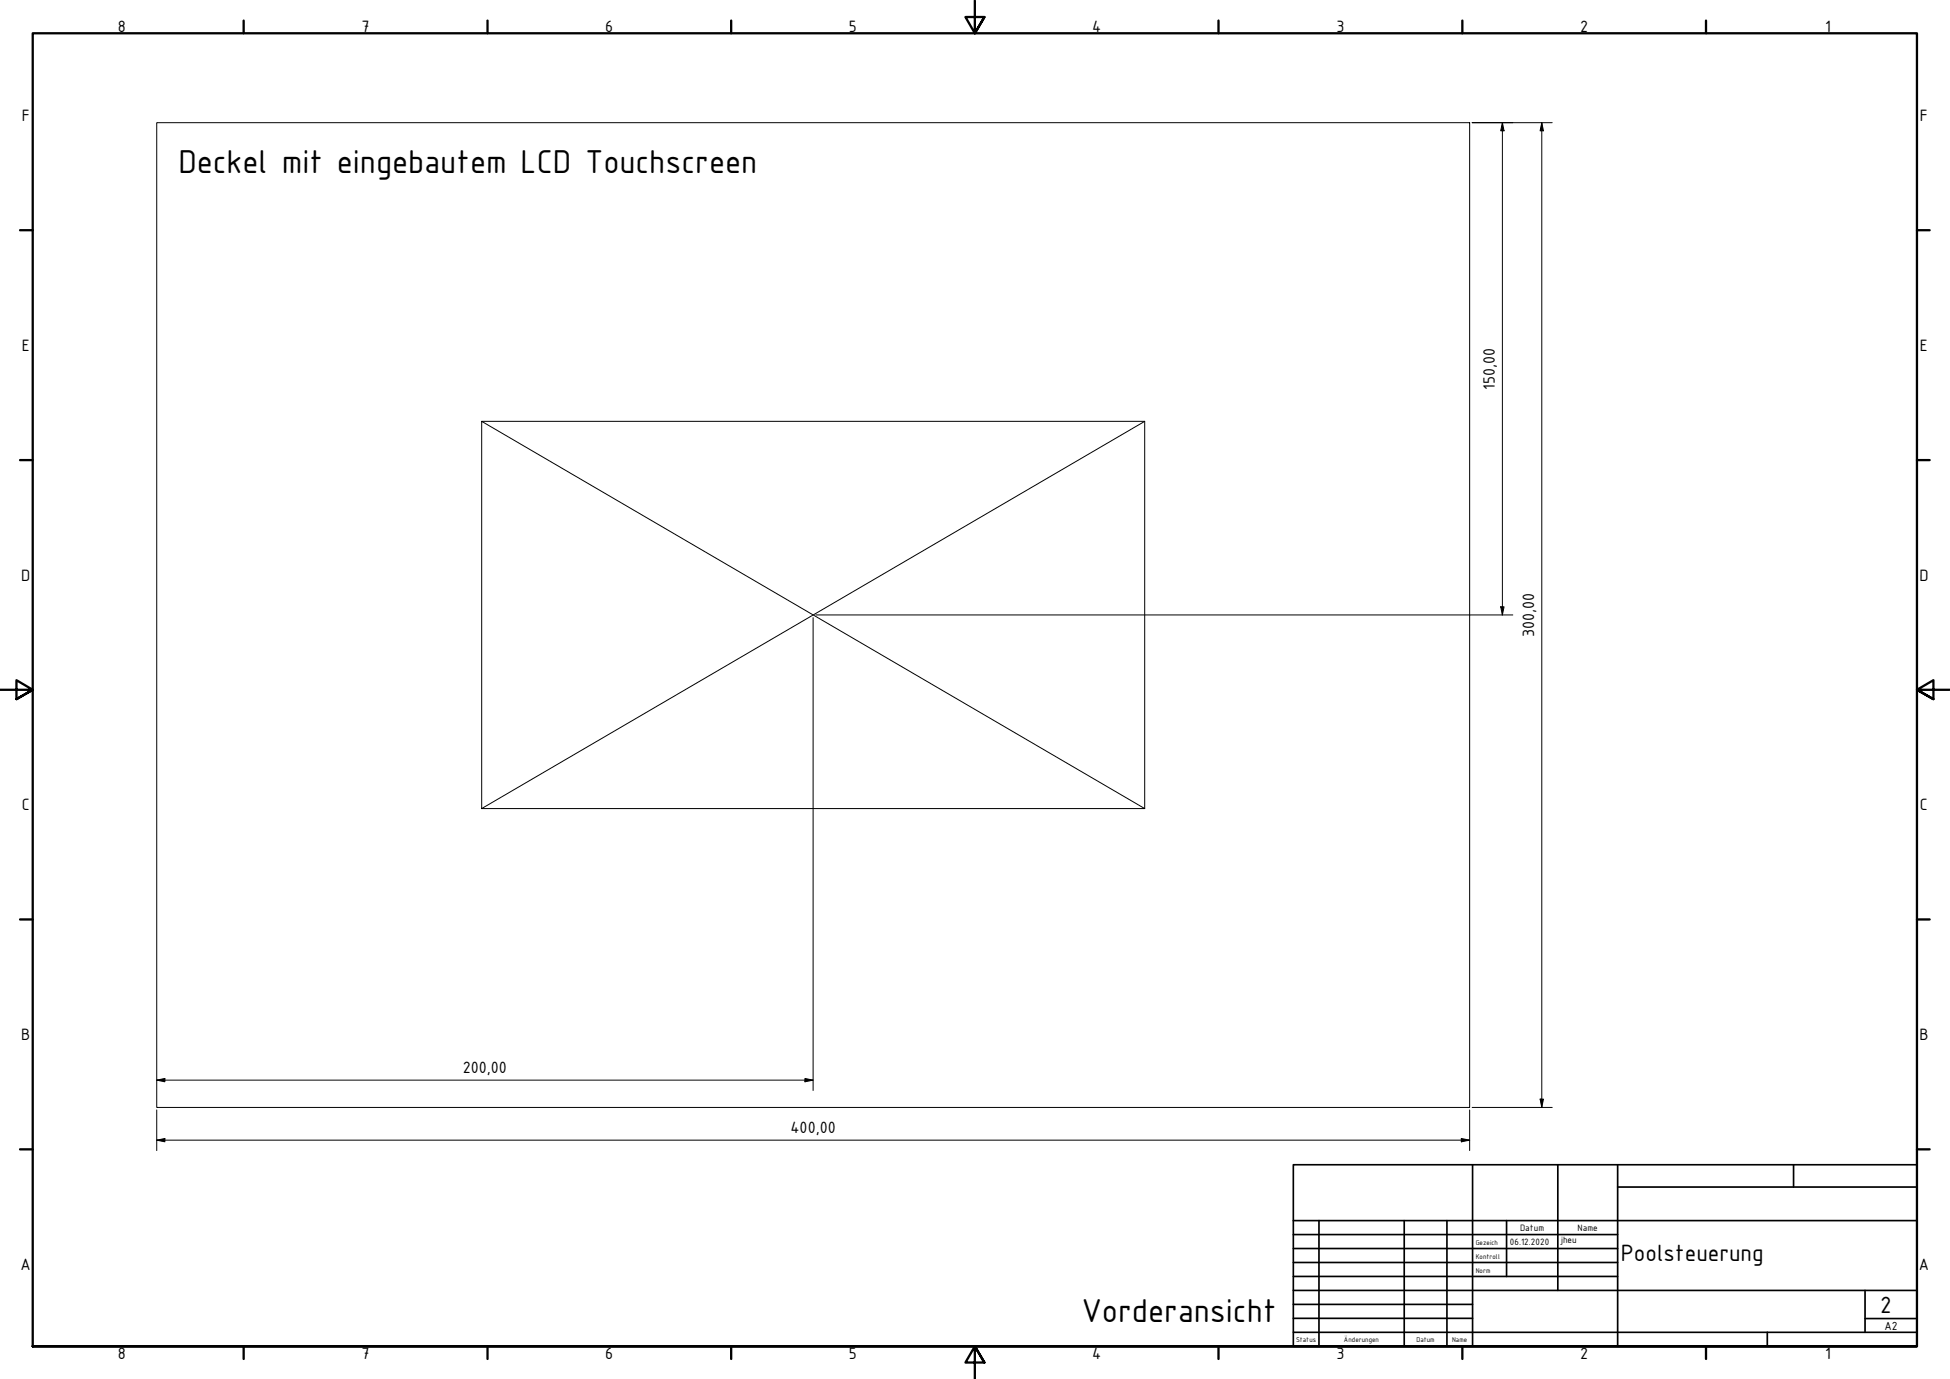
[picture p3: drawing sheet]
<svg xmlns="http://www.w3.org/2000/svg" width="594mm" height="420mm" viewBox="0 0 594 420" stroke-linecap="round" stroke-linejoin="round" font-family="sans-serif">
<g fill="none" stroke="#000" stroke-width=".7">
<path d="M74.2 6.3v3.8M148.5 6.3v3.8M222.8 6.3v3.8M297 .2v9.9l-2.9-4.9h5.8l-2.9 4.9 2.9-4.9M371.2 6.3v3.8M445.5 6.3v3.8M519.7 6.3v3.8M6.1 70.1h3.9M584 70.1h3.9M6.1 140.2h3.9M584 140.2h3.9M0 210.2h10l-5-3v5.8l5-2.8-5 2.8"/>
<path d="M594 210.2h-10l5-3v5.8l-5-2.8 5 2.8M6.1 280.1h3.9M584 280.1h3.9M6.1 350.2h3.9M584 350.2h3.9M10 410.2v-400.1h574v400.1h-574h574M74.2 410.2v3.9M148.5 410.2v3.9M222.8 410.2v3.9M299.9 415.1l-2.9-4.9 2.9 4.9h-5.8l2.9-4.9v10M371.2 410.2v3.9M445.5 410.2v3.9"/>
<path d="M519.7 410.2v3.9"/>
</g>
<g fill="none" stroke="#000" stroke-width=".51">
<path d="M394 354.9h190v55.3h-190zM448.6 354.9v55.3M474.6 354.9v38.3M492.8 354.9v55.3M546.4 354.9v6.8M394 376.2h98.8M394 371.9h190M401.8 371.9v38.3M427.8 371.9v38.3M440.8 371.9v38.3M459 371.9v17M492.8 361.7h91.2"/>
<path d="M394 380.4h98.8M394 384.7h98.8M394 388.9h98.8M394 393.2h190M394 397.4h54.6M568.2 393.2v12.7M394 401.7h54.6M394 405.9h190M538.4 405.9v4.3M568.2 401.7h15.8"/>
</g>
<g fill="none" stroke="#000" stroke-width=".3">
<path d="M47.8 37.4h399.9v300h-399.9zM448.5 37.4h24.4M457.7 37.4l.5 2.5h-1zM457.7 37.4v150M469.7 37.4l.5 2.5h-1zM469.7 37.4v300M146.7 128.4l202 118h-202zM146.7 128.4h202v118M348.7 128.4l-202 118M247.7 188.2v144.1M248.5 187.4h212.4M457.2 184.9h1l-.5 2.5z"/>
<path d="M47.8 329.1l2.4-.5v1zM47.8 338.2v12.4M47.8 329.1h199.9M245.2 328.6l2.5 .5-2.5 .5zM447.7 338.2v12.4M448.5 337.4h24.4M469.2 334.9h1l-.5 2.5zM47.8 347.4l2.4-.5v1zM47.8 347.4h399.9M445.2 346.9l2.5 .5-2.5 .5z"/>
</g>
<g fill="#000">
<path d="M457.7 37.4l.5 2.5h-1z" fill-rule="evenodd"/>
<path d="M469.7 37.4l.5 2.5h-1z" fill-rule="evenodd"/>
<path d="M457.2 184.9h1l-.5 2.5z" fill-rule="evenodd"/>
<path d="M47.8 329.1l2.4-.5v1z" fill-rule="evenodd"/>
<path d="M245.2 328.6l2.5 .5-2.5 .5z" fill-rule="evenodd"/>
<path d="M469.2 334.9h1l-.5 2.5z" fill-rule="evenodd"/>
<path d="M47.8 347.4l2.4-.5v1z" fill-rule="evenodd"/>
<path d="M445.2 346.9l2.5 .5-2.5 .5z" fill-rule="evenodd"/>
</g>
<g font-size="10.9">
<text x="54.4" y="52.8">Deckel mit eingebautem LCD Touchscreen</text>
<text x="329.4" y="402.9">Vorderansicht</text>
</g>
<g font-size="7.7">
<text x="493.8" y="384.3">Poolsteuerung</text>
<text x="572.8" y="400">2</text>
</g>
<g font-size="5.4">
<text x="35.9" y="9.8">8</text>
<text x="110.2" y="9.8">7</text>
<text x="184.4" y="9.8">6</text>
<text x="258.6" y="9.8">5</text>
<text x="332.7" y="9.8">4</text>
<text x="407.2" y="9.8">3</text>
<text x="481.4" y="9.8">2</text>
<text x="556" y="9.8">1</text>
<text x="6.6" y="36.9">F</text>
<text x="584.9" y="36.9">F</text>
<text x="6.6" y="106.9">E</text>
<text x="584.9" y="106.9">E</text>
<text x="455.4" y="118.8" transform="rotate(-90 455.4 118.8)">150,00</text>
<text x="6.5" y="176.9">D</text>
<text x="584.8" y="176.9">D</text>
<text x="467.4" y="194.1" transform="rotate(-90 467.4 194.1)">300,00</text>
<text x="6.6" y="246.9">C</text>
<text x="584.9" y="246.9">C</text>
<text x="6.5" y="316.9">B</text>
<text x="584.8" y="316.9">B</text>
<text x="141" y="326.8">200,00</text>
<text x="240.8" y="345.1">400,00</text>
<text x="6.3" y="386.9">A</text>
<text x="584.6" y="386.9">A</text>
<text x="35.9" y="414.1">8</text>
<text x="110.2" y="414.1">7</text>
<text x="184.4" y="414.1">6</text>
<text x="258.6" y="414.1">5</text>
<text x="332.7" y="414.1">4</text>
<text x="407.2" y="414.1">3</text>
<text x="481.4" y="414.1">2</text>
<text x="556" y="414.1">1</text>
</g>
<text font-size="3.9" x="574.1" y="405.1">A2</text>
<g font-size="3">
<text x="463.1" y="375.1">Datum</text>
<text x="480.6" y="375.1">Name</text>
<text x="460" y="379.4">06.12.2020</text>
<text x="475.6" y="378.8">jheu</text>
</g>
<g font-size="2.3">
<text x="449.6" y="379.4">Gezeich</text>
<text x="449.6" y="383.6">Kontroll</text>
<text x="449.6" y="387.9">Norm</text>
<text x="394.8" y="408.8">Status</text>
<text x="409.4" y="408.8">Änderungen</text>
<text x="431.5" y="408.8">Datum</text>
<text x="442.4" y="408.8">Name</text>
</g>
</svg>
